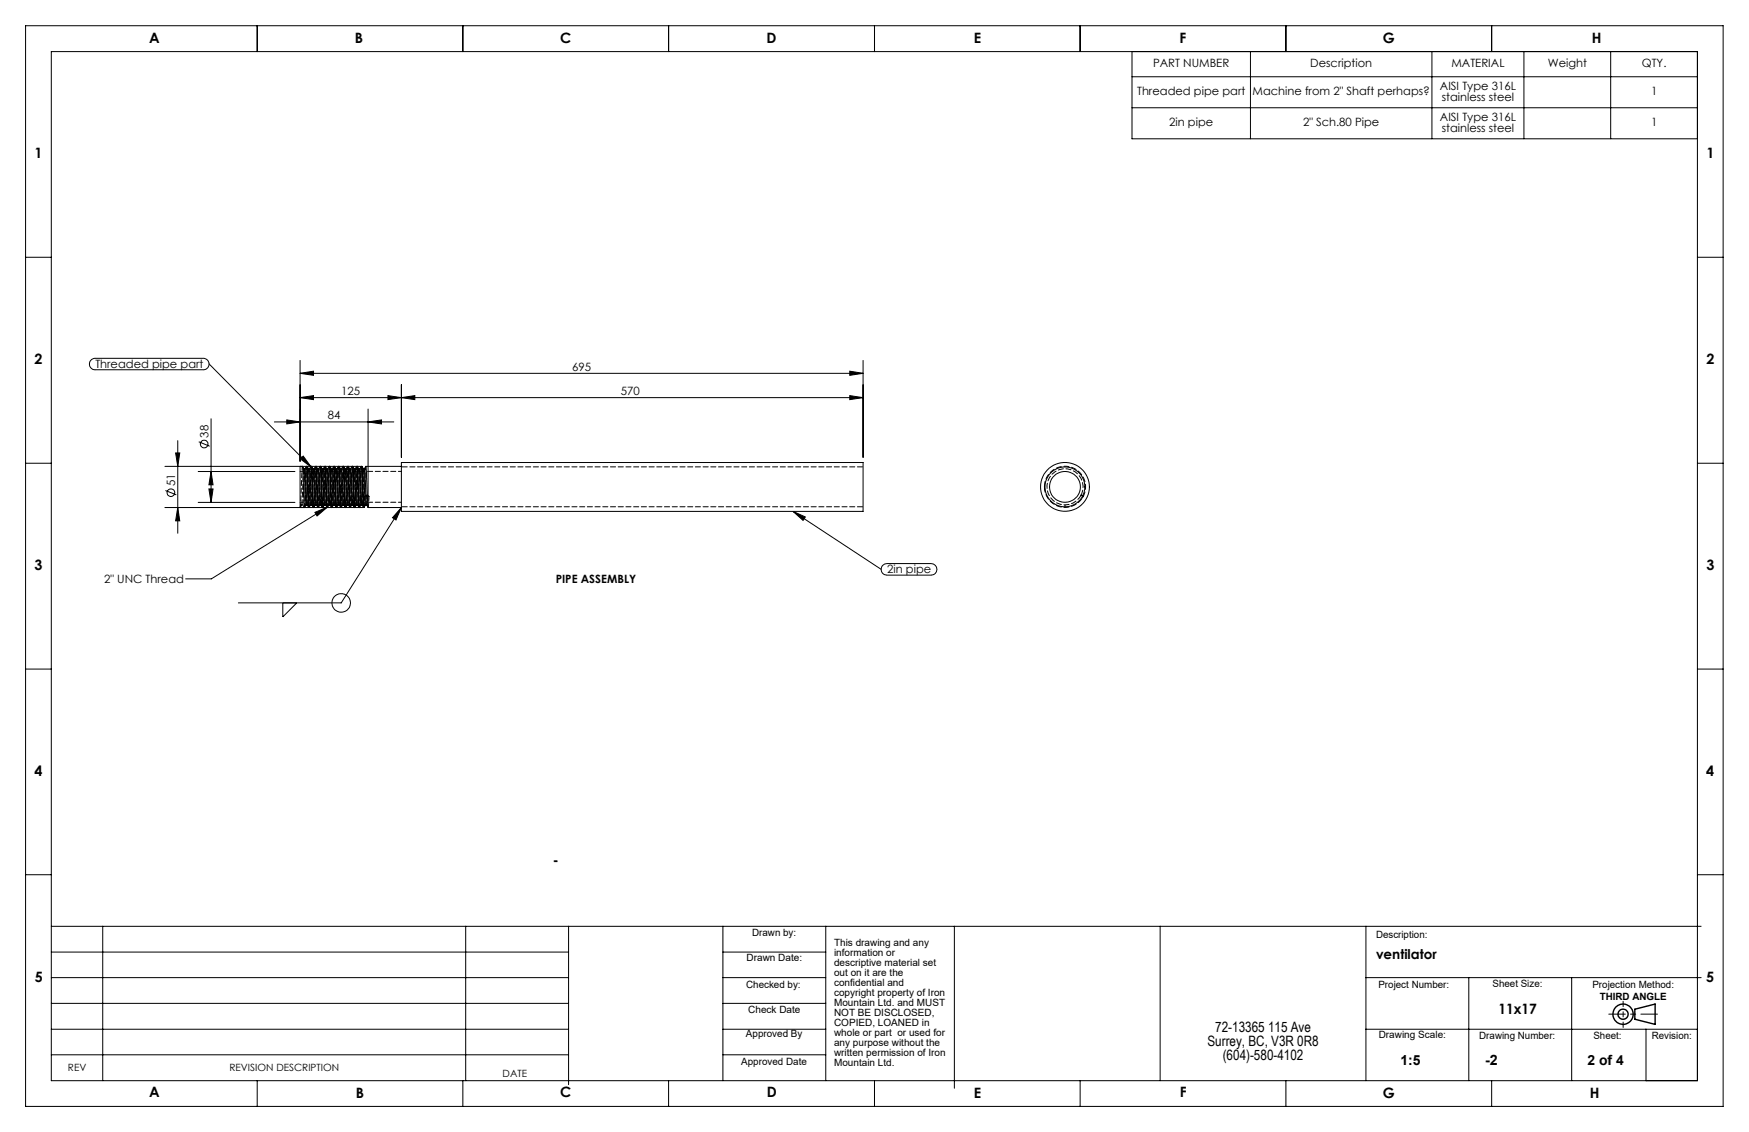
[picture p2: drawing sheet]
<svg xmlns="http://www.w3.org/2000/svg" width="432mm" height="279mm" viewBox="0 0 432 279" stroke-linecap="round" stroke-linejoin="round" font-family="sans-serif">
<g fill="none" stroke="#000" stroke-width=".35">
<path d="M403.6 249.1l5-1.3v5l-5-1.2z"/>
<circle cx="400.7" cy="250.3" r="2.5"/>
<circle cx="400.7" cy="250.3" r="1.25"/>
</g>
<path d="M397.2 250.3h12" fill="none" stroke="#000" stroke-width=".25" stroke-dasharray="15.2 1.3 1.3 1.3" stroke-dashoffset="11.1"/>
<path d="M400.7 247.1v6.5" fill="none" stroke="#000" stroke-width=".25" stroke-dasharray="15.2 1.3 1.3 1.3" stroke-dashoffset="13.9"/>
<g fill="none" stroke="#000" stroke-width=".25">
<path d="M6.3 6.4h419.1v266.7h-419.1zM12.7 12.7h406.4v254h-406.4zM63.5 6.4v6.3M114.3 6.4v6.3M165.1 6.4v6.3M215.9 6.4v6.3M266.7 6.4v6.3M279.5 12.7v21.6h139.6M279.5 18.9h139.6M308.7 12.7v21.6M317.5 6.4v6.3M353.5 12.7v21.6"/>
<path d="M368.3 6.4v6.3M376.2 12.7v21.6M397.7 12.7v21.6M279.5 26.6h139.6M6.3 63.5h6.4M419.1 63.5h6.3M22.5 88.8l.8-.4h26.9a1.41 1.41 0 0 1 1.4 1.5 1.41 1.41 0 0 1-1.4 1.4h-26.7a1.41 1.41 0 0 1-1.3-.9 1.41 1.41 0 0 1 .3-1.6zM51.6 89.8l25.2 25.5M74.1 98.1l3.3-.5v1zM74.1 92.1l3.3-.5v1zM74.1 89v24.8M74.1 98.1h139"/>
<path d="M74.1 92.1h139M95.8 97.6l3.3 .5-3.3 .5zM99.1 98.1l3.3-.5v1zM99.1 95v17.9M209.8 97.6l3.3 .5-3.3 .5zM209.8 91.6l3.3 .5-3.3 .5zM213.1 89v23.9M6.3 114.3h6.4M40.7 115.1h48.3M43.4 111.8h1l-.5 3.3zM43.9 108.8v22.8M48.9 116.4h23.9"/>
<path d="M49.1 109l2.7 1.1M52.1 103.4v20.6M52.1 116.4l.5 3.3h-1zM67.7 104.1h29.5M70.8 103.6l3.3 .5-3.3 .5zM74.1 115.1v10.2h1M74.2 113.3l.7-.7 1.9 2.7zM75 115.7h.3M75.3 115.7l.3-.6 .6 10.2M75.3 115.7l.5 8.8 .4 .6M76.1 115.7h.3M76.4 115.7l.5 8.8 .4 .6"/>
<path d="M76.4 115.7l.4-.6 .5 10.2M77.3 115.7h.2M77.3 115.7l-.4-.6 .6 10.2 .4-.8M77.3 115.7l.5 8.4v.5h.3M77.5 115.7l.6 8.8 .3 .6M77.5 115.7l.4-.6 .6 10.2M78.4 115.7h.3M78.7 115.7l.5 8.8 .4 .6M78.7 115.7l.3-.6 .6 10.2M79.5 115.7h.3M79.8 115.7l.5 8.8 .4 .6M79.8 115.7l.4-.6 .5 10.2"/>
<path d="M80.6 115.7h.3M80.7 115.7l-.4-.6 .6 10.2 .3-.8M80.7 115.7l.4 8.4 .1 .5h.3M80.9 115.7l.6 8.8 .3 .6M80.9 115.7l.4-.6 .5 10.2M81.8 115.7h.3M81.8 115.7l-.3-.6 .5 10.2 .4-.8M81.8 115.7l.5 8.4v.5h.3M82.1 115.7l.5 8.8 .3 .6M82.1 115.7l.3-.6 .6 10.2M82.9 115.7h.3M83.2 115.7l.5 8.8 .4 .6"/>
<path d="M83.2 115.7l.3-.6 .6 10.2M84 115.7h.3M84.3 115.7l.5 8.8 .4 .6M84.3 115.7l.4-.6 .5 10.2M85.2 115.7h.2M85.2 115.7l-.4-.6 .6 10.2 .4-.8M85.2 115.7l.5 8.4v.5h.3M85.4 115.7l.6 8.8 .3 .6M85.4 115.7l.4-.6 .6 10.2M86.3 115.7h.3M86.6 115.7l.5 8.8 .4 .6M86.6 115.7l.3-.6 .6 10.2"/>
<path d="M87.4 115.7h.3M87.7 115.7l.5 8.8 .4 .6M87.7 115.7l.4-.6 .5 10.2M88.5 115.7h.3M88.6 115.7l-.4-.6 .6 10.2 .3-.8M88.6 115.7l.4 8.4 .1 .5h.3M88.8 115.7l.6 8.8 .3 .6M89.2 115.1l-.4 .6M89.2 115.1l.4 9.4 .1 .7 .2 .1M89.2 115.1h.1M89.7 115.7h.3M89.7 115.7l-.3-.6 .5 10.2 .4-.8"/>
<path d="M89.7 115.7l.5 8.4v.5h.3M90 115.7l.5 8.8 .3 .6M90.3 115.1l-.3 .6M90.3 115.1l.6 10.2h8.2M90.3 115.1h8.8M90.9 104.1l3.3-.5v1zM90.9 101v23M99.1 114.2h114v12h-114zM419.1 114.3h6.3M40.7 125.3h48.9M40.9 121.1l2.6 1M43.9 125.3l.5 3.3h-1z"/>
<path d="M48.9 124h23.9M51.6 120.7h1l-.5 3.3zM75.6 124.5l-.4 .8-.5-10.2 .4 .9 .4 8.5 .3 .1M76.7 124.5l-.4 .8-.5-10.2 .4 .9 .5 8.5 .3 .1M77.8 126.5l3-1.3-2.5 2.2zM79 124.5l-.4 .8-.5-10.2 .4 .9 .4 8.5 .3 .1M80.1 124.5l-.4 .8-.5-10.2 .4 .9 .4 8.5 .4 .1M80.8 125.2l-28.6 17.7h-6.4M83.5 124.5l-.4 .8-.5-10.2 .4 .9 .4 8.5 .3 .1M84.6 124.5l-.4 .8-.5-10.2 .4 .9 .5 8.5 .3 .1M86.9 124.5l-.4 .8-.5-10.2 .4 .9 .4 8.5 .3 .1M88 124.5l-.4 .8-.5-10.2 .4 .9 .4 8.5 .4 .1"/>
<path d="M99.1 125.3l-1.3 3-.9-.5zM99.1 125.3l-14.9 23.5h-25.4M195.8 126.2l3 1.4-.5 .8zM195.8 126.2l21.7 14.3M217.9 139.6l1-.5h11a1.43 1.43 0 0 1 1.4 1.4 1.43 1.43 0 0 1-1.4 1.5h-11a1.44 1.44 0 0 1-1.2-.9 1.44 1.44 0 0 1 .2-1.5zM69.8 148.8v3.5l3.5-3.5M6.3 165.1h6.4M419.1 165.1h6.3M6.3 215.9h6.4M419.1 215.9h6.3M12.7 228.6h407.3M12.7 235h127.7"/>
<path d="M25.4 228.6v38.1M115 228.6v38.1M140.4 228.6v39.1M178.5 235h25.4M178.5 228.6v38.1M203.9 228.6v38.1M235.6 228.6v40M286.4 228.6v38.1M337.2 228.6v38.1M12.7 254h127.7M12.7 241.3h127.7M12.7 247.7h127.7"/>
<path d="M178.5 254h25.4M178.5 241.3h25.4M178.5 247.7h25.4M337.2 254h81.9M337.2 241.3h82.8M362.6 241.3v25.4M388 241.3v25.4M406.4 254v12.7M12.7 260.4h127.7M63.5 266.7v6.4M114.3 266.7v6.4M165.1 266.7v6.4"/>
<path d="M178.5 260.4h25.4M215.9 266.7v6.4M266.7 266.7v6.4M317.5 266.7v6.4M368.3 266.7v6.4"/>
<circle cx="50.4" cy="109.6" r=".95"/>
<circle cx="42.2" cy="121.6" r=".94"/>
<circle cx="262.9" cy="120.2" r="4.9"/>
<circle cx="262.9" cy="120.2" r="3.8"/>
<circle cx="262.9" cy="120.2" r="6"/>
<circle cx="84.2" cy="148.8" r="2.29"/>
</g>
<g fill="#000">
<path d="M74.1 98.1l3.3-.5v1zM95.8 97.6l3.3 .5-3.3 .5zM99.1 98.1l3.3-.5v1zM209.8 97.6l3.3 .5-3.3 .5zM74.1 92.1l3.3-.5v1zM209.8 91.6l3.3 .5-3.3 .5z"/>
<path d="M43.4 111.8h1l-.5 3.3zM43.9 125.3l.5 3.3h-1zM52.1 116.4l.5 3.3h-1zM51.6 120.7h1l-.5 3.3z"/>
<path d="M90.9 104.1l3.3-.5v1zM70.8 103.6l3.3 .5-3.3 .5z"/>
<path d="M195.8 126.2l3 1.4-.5 .8zM74.2 113.3l.7-.7 1.9 2.7zM77.8 126.5l3-1.3-2.5 2.2zM99.1 125.3l-1.3 3-.9-.5z"/>
</g>
<g fill="none" stroke="#000" stroke-width=".25" stroke-dasharray="1.3 .6">
<path d="M75 115.7h.1M76.2 115.7h.1M77.3 115.7h.1M78.4 115.7h.1M79.5 115.7h.1M80.7 115.7h.1M81.8 115.7h.1M82.9 115.7h.1M84.1 115.7h.1M85.2 115.7h.1M86.3 115.7h.1M87.5 115.7h-.1"/>
<path d="M88.6 115.7h.1M89.7 115.7h.1M74.5 124.6l.5-8.9M74.7 124.6l.6-8.9M74.7 124.6h-.2M75.6 124.6l.6-8.9M75.6 124.5h.1M76.7 124.6l.6-8.9M76.8 124.5h.1M77.8 124.6l.6-8.9M77.9 124.5h.1M79 124.6l.5-8.9"/>
<path d="M79 124.5h.1M80.1 124.6l.6-8.9M80.1 124.5h.1M81.2 124.6l.6-8.9M81.3 124.5h.1M82.4 124.6l.5-8.9M82.4 124.5h.1M83.5 124.6l.6-8.9M83.5 124.5h.1M84.6 124.6l.6-8.9M84.7 124.5h.1M85.8 124.6l.5-8.9"/>
<path d="M86 124.6l.6-8.9M86.9 124.6l.5-8.9M86.9 124.5h.1M88 124.6l.6-8.9M88.3 124.6l.5-8.9M89.1 124.6l.6-8.9M89.4 124.6l.6-8.9M90.1 122.5l.4-.3M90.3 124.5h.1M90.5 122.2h.2M90.7 122.2l.4 .3M262.9 125.2v-.6"/>
<path d="M262.9 125.2h.1M266.9 122.2a4.5 4.5 0 0 0-3.7-6.5 4.5 4.5 0 0 0-4.6 5.9 4.5 4.5 0 0 0 7.2 2l1.1-1.4M266.9 122.2l.5 .3M266.9 122.2h.1M267.2 122.9l.2-.4M267.4 122.5l.2-.3M267.4 122.5l-.5-.3"/>
</g>
<g fill="none" stroke="#000" stroke-width=".25" stroke-dasharray="1.3 .6" stroke-dashoffset=".4">
<path d="M74.5 124.6l-.4 .6M75.1 125.2l-.4-.6M75.3 125.1l.5-10M76.4 125.1l.5-10M77.5 125.1l.6-10M78.7 125.1l.5-10M79.8 125.1l.5-10M80.9 125.1l.5-10M82.1 125.1l.5-10M83.2 125.1l.5-10M84.3 125.1l.5-10M85.4 125.1l.6-10"/>
<path d="M86.6 125.1l.5-10M87.7 125.1l.5-10M88.8 125.1l.5-10M90.3 124.6l.2-2.4M257.9 120.1v.9"/>
</g>
<g fill="none" stroke="#000" stroke-width=".25" stroke-dasharray="1.3 .6" stroke-dashoffset=".3">
<path d="M74.1 125.2l.6-10.1M74.1 125.1l.4-.6M75.1 125.2l.6-10.1M76.2 125.2l.6-10.1M77.4 125.2l.5-10.1M78.5 125.2l.5-10.1M79.6 125.2l.6-10.1M80.7 125.2l.6-10.1M81.9 125.2l.5-10.1M83 125.2l.6-10.1M84.1 125.2l.6-10.1M85.3 125.2l.5-10.1"/>
<path d="M86.4 125.2l.5-10.1M87.5 125.2l.6-10.1M88.6 125.2l.6-10.1M89.8 125.2l.5-10.1M90 125.1l.1-2.6M90.5 124.5v.1l.2-2.4"/>
</g>
<path d="M90.9 125.2l.2-2.7" fill="none" stroke="#000" stroke-width=".25" stroke-dasharray="1.3 .6" stroke-dashoffset=".2"/>
<path d="M75.8 124.5l.1 .1 .5-8.9M77 124.5v.1l.5-8.9M78.1 124.5v.1l.6-8.9M79.2 124.5l.1 .1 .5-8.9M80.3 124.5l.1 .1 .5-8.9M81.5 124.5v.1l.6-8.9M82.6 124.5v.1l.6-8.9M83.7 124.5l.1 .1 .5-8.9M84.9 124.5v.1l.5-8.9M87.1 124.5l.1 .1 .5-8.9M257.9 120.2a5.1 5.1 0 0 1 7.4-4.5 5.1 5.1 0 0 1 .5 8.6 5.1 5.1 0 0 1-7.9-3.5v-.6" fill="none" stroke="#000" stroke-width=".25" stroke-dasharray="1.3 .6" stroke-dashoffset="-.1"/>
<path d="M99.1 116.3h-25M74.1 124h25M91.1 122.5h-1" fill="none" stroke="#000" stroke-width=".25" stroke-dasharray="1.3 .6" stroke-dashoffset=".5"/>
<path d="M213.1 115.2h-114M99.1 125.1h114" fill="none" stroke="#000" stroke-width=".25" stroke-dasharray="1.3 .6" stroke-dashoffset="-.2"/>
<g font-size="3.5">
<text x="36.8" y="10.5">A</text>
<text x="87.6" y="10.5">B</text>
<text x="138.3" y="10.5">C</text>
<text x="189.3" y="10.5">D</text>
<text x="240.4" y="10.5">E</text>
<text x="291.2" y="10.6">F</text>
<text x="341.4" y="10.5">G</text>
<text x="393" y="10.5">H</text>
<text x="8.5" y="39.1">1</text>
<text x="421.3" y="39.1">1</text>
<text x="8.6" y="89.9">2</text>
<text x="421.3" y="90">2</text>
<text x="8.5" y="140.7">3</text>
<text x="421.3" y="140.7">3</text>
<text x="8.5" y="191.5">4</text>
<text x="421.2" y="191.5">4</text>
<text x="136.5" y="213.4">-</text>
<text x="8.6" y="242.3">5</text>
<text x="421.2" y="242.3">5</text>
<text x="369.9" y="250.3">11x17</text>
<text x="300" y="254.6">72-13365 115 Ave</text>
<text x="298.1" y="258.1">Surrey, BC, V3R 0R8</text>
<text x="301.9" y="261.7">(604)-580-4102</text>
<text x="366.6" y="262.9">-2</text>
<text x="36.8" y="270.9">A</text>
<text x="87.9" y="270.9">B</text>
<text x="138.3" y="270.8">C</text>
<text x="189.3" y="270.9">D</text>
<text x="240.4" y="270.9">E</text>
<text x="291.3" y="270.9">F</text>
<text x="341.4" y="270.9">G</text>
<text x="392.5" y="270.9">H</text>
</g>
<g font-size="3.4">
<text x="345.8" y="262.9">1:5</text>
<text x="391.9" y="262.9">2 of 4</text>
</g>
<text font-size="3.3" x="339.7" y="236.8">ventilator</text>
<g font-size="2.8">
<text x="284.7" y="16.6">PART NUMBER</text>
<text x="323.5" y="16.6">Description</text>
<text x="358.3" y="16.6">MATERIAL</text>
<text x="382.1" y="16.6">Weight</text>
<text x="405.3" y="16.6">QTY.</text>
<text x="280.7" y="23.6">Threaded pipe part</text>
<text x="309.2" y="23.6">Machine from 2&quot; Shaft perhaps?</text>
<text x="355.5" y="22.1">AISI Type 316L</text>
<text x="407.6" y="23.6">1</text>
<text x="355.5" y="29.8">AISI Type 316L</text>
<text x="355.9" y="25">stainless steel</text>
<text x="288.7" y="31.2">2in pipe</text>
<text x="321.7" y="31.2">2&quot; Sch.80 Pipe</text>
<text x="355.9" y="32.6">stainless steel</text>
<text x="407.6" y="31.2">1</text>
<text x="23.5" y="90.8">Threaded pipe part</text>
<text x="141.3" y="91.5">695</text>
<text x="84.3" y="97.5">125</text>
<text x="153.3" y="97.5">570</text>
<text x="80.9" y="103.5">84</text>
<text x="51.5" y="108" transform="rotate(-90 51.5 108)">38</text>
<text x="43.3" y="120" transform="rotate(-90 43.3 120)">51</text>
<text x="25.7" y="143.9">2&quot; UNC Thread</text>
<text x="137.2" y="143.9">PIPE ASSEMBLY</text>
<text x="219" y="141.4">2in pipe</text>
</g>
<g font-size="2.5">
<text x="185.7" y="231.1">Drawn by:</text>
<text x="205.9" y="233.5">This drawing and any</text>
<text x="339.7" y="231.6">Description:</text>
<text x="184.3" y="237.2">Drawn Date:</text>
<text x="205.9" y="236">information or</text>
<text x="205.9" y="238.4">descriptive material set</text>
<text x="184.2" y="243.8">Checked by:</text>
<text x="205.9" y="240.9">out on it are the</text>
<text x="205.9" y="243.4">confidential and</text>
<text x="205.9" y="245.9">copyright property of Iron</text>
<text x="340.3" y="243.7">Project Number:</text>
<text x="368.5" y="243.7">Sheet Size:</text>
<text x="393.1" y="243.9">Projection Method:</text>
<text x="184.7" y="250">Check Date</text>
<text x="205.9" y="248.3">Mountain Ltd. and MUST</text>
<text x="205.9" y="250.8">NOT BE DISCLOSED,</text>
<text x="394.9" y="246.7">THIRD ANGLE</text>
<text x="184.2" y="255.9">Approved By</text>
<text x="205.9" y="253.3">COPIED, LOANED in</text>
<text x="205.9" y="255.7">whole or part or used for</text>
<text x="340.4" y="256.2">Drawing Scale:</text>
<text x="365.2" y="256.4">Drawing Number:</text>
<text x="393.4" y="256.4">Sheet:</text>
<text x="407.8" y="256.4">Revision:</text>
<text x="183" y="262.8">Approved Date</text>
<text x="205.9" y="258.2">any purpose without the</text>
<text x="205.9" y="260.7">written permission of Iron</text>
<text x="205.9" y="263.1">Mountain Ltd.</text>
<text x="16.8" y="264.2">REV</text>
<text x="56.7" y="264.3">REVISION DESCRIPTION</text>
<text x="124.1" y="265.8">DATE</text>
</g>
</svg>
